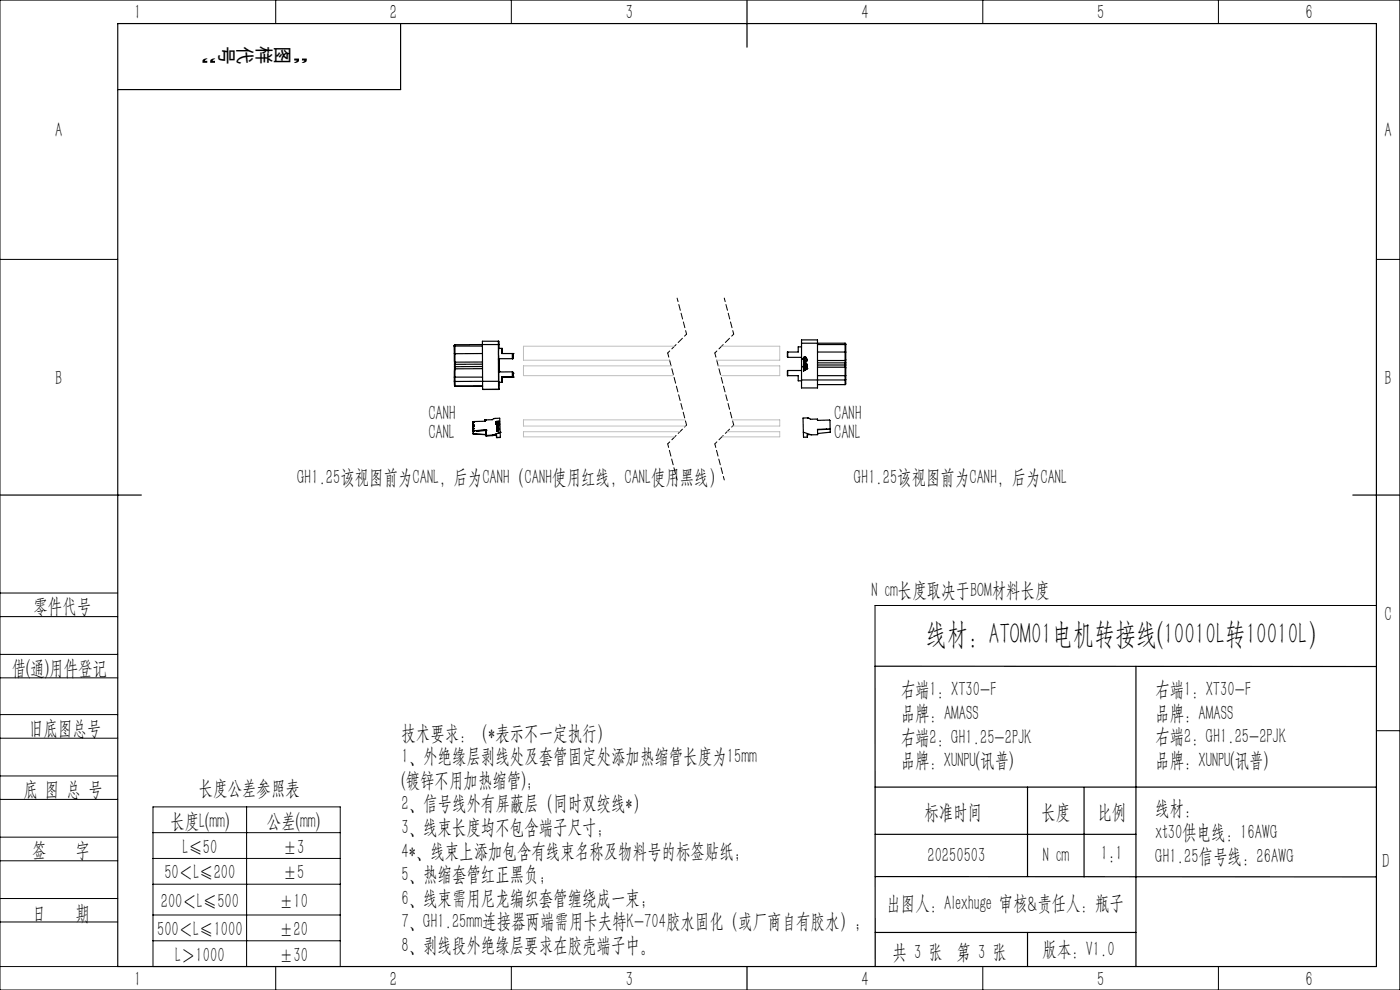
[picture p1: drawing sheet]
<svg xmlns="http://www.w3.org/2000/svg" width="297mm" height="210mm" viewBox="0 0 297 210" stroke-linecap="round" stroke-linejoin="round" font-family="sans-serif">
<g fill="none" stroke="#000" stroke-width=".21">
<path d="M0 0h297v210h-297zM58.5 0v5M108.5 0v5M208.5 0v5M258.5 0v5M0 55h25M292 55h5M0 138.8h25M0 125.8h25M0 130.8h25M292 128.4h-106.4v12.9M0 143.8h25"/>
<path d="M0 156.6h25M0 151.6h25M292 155h5M0 169.6h25M0 164.6h25M0 177.6h25M32.5 171.2h39.7v33.8h-39.7zM32.5 176.6h39.7M52.3 171.2v33.8M0 182.6h25M0 190.6h25M0 195.6h25"/>
<path d="M32.5 182.1h39.7M32.5 187.6h39.7M32.5 194.1h39.7M32.5 199.6h39.7M0 205h25M58.5 205v5M108.5 205v5M208.5 205v5M258.5 205v5"/>
</g>
<path d="M143.6 63.2l2 7.7M153.6 63.2l2 7.7M141.6 94.2l2 7.6M151.6 94.2l2 7.6" fill="none" stroke="#000" stroke-width=".21" stroke-dasharray="1.3 .6" stroke-dashoffset=".5"/>
<path d="M145.6 70.9l-4 4M155.6 70.9l-4 4M145.6 90.2l-4 4M155.6 90.2l-4 4" fill="none" stroke="#000" stroke-width=".21" stroke-dasharray="1.3 .6" stroke-dashoffset=".7"/>
<path d="M141.6 74.9l4 15.3M151.6 74.9l4 15.3" fill="none" stroke="#000" stroke-width=".21" stroke-dasharray="1.3 .6" stroke-dashoffset=".4"/>
<g fill="none" stroke="#000" stroke-width=".25">
<path d="M25 5h267v200h-267zM85 5v14h-60M158.5 0v10M96.3 73.4l.1 1.6M96.3 73.4h6M96.4 75v1.7M96.4 75h.1M96.4 78.4v1.6M96.4 77.8v.6M96.4 76.7v.6M96.4 77.8h.2M96.4 77.3h.2"/>
<path d="M96.4 76.7l.2 .1M96.4 77.3v.5M96.5 75l.1 1.8M96.5 73.1v1.9M96.5 73.1l-.2 .3M96.6 78.2l-.1 2.7M96.6 77.8v.4M96.6 76.8v.5M96.6 78.2l-.2 .2M96.6 77.3v.5M102.3 73.1h3.4M102.3 73.1l.1 7.8"/>
<path d="M102.3 73.1h-5.8M102.3 78.2h-5.7M102.3 76.8h-5.7M102.3 75h-5.8M102.3 77.7l-5.7 .1M102.3 77.2l-5.7 .1M105.7 73.1l.1 7.8M105.8 72.4l-.1 .7M105.8 72.4l.1 1.5M105.8 76.1v.7M105.8 76.1v2.8M105.8 72.4h-3.5v.7"/>
<path d="M105.8 76.1h.1M105.8 78.2h.1M105.8 77.2h.1M105.8 77.7h.1M105.8 78.9h.1M105.8 76.8h.1M105.8 77.7v.5M105.8 76.8v.4M105.8 78.2v.7M105.8 77.2v.5M105.8 76.1v1.1M105.8 77.7l.1 1.2"/>
<path d="M105.8 78.9v2.2h.7M105.8 76.1l.1 2.8M105.8 76.2h.1M105.9 78.8v.1M105.9 76.1v.1M105.9 78.8h.1M106.5 73.9h-.7v2.2h2.9M106.5 80v1.1M106.5 73.9v1.1h2.3M106.5 74.3v.7zM106.5 73.9v1.1M106.5 80h2.3"/>
<path d="M106.5 80h.1M108.7 75v1.1M108.7 76.1h.1M108.7 78.9v1.1h-2.2M108.7 78.9l.1 .1M108.7 78.9h-2.9M108.8 80h.1M108.8 80v-1v1M108.8 76l-.1 .1M108.8 75v1M108.8 79.2v.8M108.8 75h.1"/>
<path d="M108.8 79.2h.1M167.1 78.6v1.1M167.1 78.6l-.1 1.1h2.3v1.1h.7M167.1 74.7v1.1M167.1 78.6h2.9M167.1 75.8h2.9M170 72.8v-.7h3.4v10.2h-3.4v-1.7M170 73.6h-.7v1.1h-2.3l.1 1.1M170 72.8h9.3M170 72.8v7.8M170.4 77.8l.2 .2-.1-.2M170.4 77.8h.1"/>
<path d="M170.4 77.8l.2-.1-.1 .1M170.5 78h.2v.4l-.2-.1zM170.5 77.6v.1M170.5 77.5h.1M170.5 77.4v.1M170.5 77.4v-.2h.2v.2M170.5 77.6h.1M170.5 78.4h.1M170.5 78.4v.3l.2-.1M170.5 78.2h.2M170.5 78.4l.2 .1M170.5 77.4h.1"/>
<path d="M170.5 77.8h.1M170.5 77.4l.1 .1M170.5 78v.1M170.5 77.7h.1M170.5 76.3a.23 .23 0 0 1-.2-.2 .23 .23 0 0 1 .2-.2 .51 .51 0 0 1 .6 0 .51 .51 0 0 1 .1 .6l-.1 .2a.31 .31 0 0 1-.4 .3 .31 .31 0 0 1-.2-.5l.1 .1M170.5 76.3l.2 .3 .1-.1-.2-.6a.24 .24 0 0 1 .3 0 .24 .24 0 0 1 .1 .3l.1 .2-.2 .3M170.5 76.3h.1M170.6 76.6h.1M170.6 76.6v.1a.16 .16 0 0 0 .1 .2 .16 .16 0 0 0 .2-.2M170.6 78.5l.1 .1zM170.6 77.2h.1M170.6 77.5h.1"/>
<path d="M170.6 78h.1M170.6 77.6l-.1 .1M170.6 77.6h.1M170.6 77.6v.1M170.6 77.4v.1M170.6 77.7h.1M170.6 77.4h.1M170.6 77.5h-.1M170.7 78.6h.1M170.7 78.2h-.2v.1h.2M170.7 77.2l-.2 .2M170.7 78.1h.1"/>
<path d="M170.7 77.4h.1M170.9 76.7h.1M170.9 77.2h.3l-.3 .2zM170.9 78.1l.3 .1-.3 .1zM170.9 77.8h.3M170.9 77.4v.2M170.9 78v-.4h.3l-.1 .4M170.9 78h.2M170.9 77.6h.1M171 78h.1M171 78.2h.1zM171 77.4v.2"/>
<path d="M171 77.4h-.1M171 77.4l.2 .1M171 77.4l.1 .1M171 77.7v.1M171.1 77.8h-.2l.1 .2M171.1 78.2h.1M171.1 77.6h.1M171.1 77.7l-.2 .1M171.2 77.5v.1M173.4 79.7h6M173.4 73.1h6M173.4 74.7h6"/>
<path d="M173.4 77.4h6M173.4 77h6M173.4 77.9h5.9M173.4 76.5h5.9M179.3 77.9v3.7M179.3 72.8v3.7M179.3 72.8l.1 .3M179.3 76.5v1.4M179.3 77.9l.1 .1M179.4 74.7v1.6M179.4 78v1.7M179.4 77.4v.6"/>
<path d="M179.4 76.3v.7M179.4 73.1v1.6M179.4 77v.4M179.4 79.7v1.7l-.1 .2M179.4 76.3l-.1 .2M96.4 80.8v1l.2 .1h5.8h-5.8l-.1-1M96.4 80.8l.1 .1M96.4 80v.8M96.4 80h6M100.3 89.6h.1M100.3 90.1h.1M100.3 89.5l.1 1.9"/>
<path d="M100.3 89.5v.6M100.3 89.6l.1 .5M100.3 89.6l.1 1.8M100.4 90.1h.1M100.4 90.9h.1M100.4 90.4h.1M100.4 91.4h.1M100.4 90.4v1M100.4 90.9v.5M100.4 92l2.7 .2M100.4 91.4v.7M100.6 91.3l-.2 .1"/>
<path d="M102.4 80.9v1.7M102.4 80.9h3.4M102.4 80.9h-5.9M102.4 82.6h3.5M102.9 89.1h.1M102.9 89.1l.1 .3M103 89.1h.1M103 89.4l-2.7 .1M103 89.1v.3M103 89.1l1.4-.1a2.08 2.08 0 0 1 1.6-.3l.2 4.1M103 91.3h.1M103 91.3h-1.9"/>
<path d="M103.1 91.3h.1M103.1 92.4h.1M103.1 91.3v1.1M103.1 91.3l-2.7 .1M104.5 92.3h.1M104.5 92.4h.1M104.5 92.3l-1.4 .1M104.5 92.4h-1.4M104.6 92.3h.7M104.7 92.3h.6M104.7 92.3l-.2 .1M105.3 89.7l.1 .2 .2-.1 .1 .2"/>
<path d="M105.3 89.7l.1 .2 .2-.2-.4-.2 .1 .5M105.3 90h.1M105.3 89.7l.1 .3 .2-.2M105.3 89.7h.1M105.3 90h.5M105.3 92.8h.1M105.3 92.3v.5M105.4 90.5h.1M105.4 91.3h.1M105.4 90.5h.2M105.4 91.3v.1h.2M105.4 90.4v.1"/>
<path d="M105.4 90.4v.2l.2-.1M105.4 91.4h.1M105.4 90.4h.1M105.4 90.2h.1M105.4 90.2v.1l.1-.1M105.4 90.4h.2M105.4 91.3h.2M105.4 91.4h.2M105.5 91.3h-.1M105.5 90.8h-.1h.2M105.5 90.8h.1M105.5 90.2h.1"/>
<path d="M105.5 90.2l-.1-.1v.1M105.5 90.2l.1 .1M105.6 91.1h.1M105.6 91h.1M105.6 90.2h.1M105.6 90.2v.1M105.6 91v.1M105.6 91.4h.1M105.6 91.3h.1M105.6 90.8h.1M105.6 90.7h.1M105.6 90.5h.1"/>
<path d="M105.6 90.4h.1M105.6 90.7h-.2l.2 .1M105.6 90.7v.1M105.6 90.3h.1M105.6 90.1h.1M105.6 90.1v.1M105.6 90.1l-.1 .1M105.7 89.4v.6M105.7 90.9h-.3l.2 .3 .1-.1M105.7 91.1h.1M105.7 90.9h.1M105.7 89.4h.1"/>
<path d="M105.7 90.9v.2M105.7 89.4l.1 .1M105.7 89.4h-.3l.2 .2 .1-.2M105.7 90h.1M105.8 80.9v1.7M105.8 89.9h.1M105.8 89.5h.1M105.8 89.5v.4M105.8 82.6h.1M105.8 82.6h-3.4M105.8 89.9v.1M105.9 81.1v1.5"/>
<path d="M106.1 91.7h.1M106.1 91.7l-1.6 .6M106.2 92.8h-.9M106.5 80v.7v-.7M170.4 88.7l1-.1 .5 .3h1.5v.3l2.6-.1 .1 1.9-2.7 .1 .1 1.1h-1.4l-1.7-.5zM170.4 91.7l.1 1h.8l-.1-.5h.7M173.4 81.6h5.9M175.4 91l-1.9 .1M175.9 91l.2 .1v.6l-2.6 .3M179.4 80.5l-9.4 .1M0 105h30M287 105h10"/>
<path d="M241 141.3v63.7M292 141.4l-106.4-.1 .1 63.7M185.6 167h106.4M185.7 177h55.3M218 167v18.9M230 167v19M185.7 197.8h55.3M185.7 185.9l106.3 .1M218 197.8v7.2M158.5 205v5"/>
<circle cx="170.5" cy="76.1" r=".08"/>
</g>
<path d="M142.3 77.6h-31.2v2.1h31.8M143.1 73.4h-32v3h30.9M152.3 77.6h13.1v2.1h-12.5M153.1 73.4h12.3v3h-13.4M144.2 91.6h-33.1v1.1h32M145.3 89.1h-34.2v1.3h34.4M154.2 91.6h11.2v1.1h-12.3M155.3 89.1h10.1v1.3h-10" fill="none" stroke="#c0c0c0" stroke-width=".21"/>
<text font-size="6.3" x="196.4" y="136.6">线材：ATOM01电机转接线(10010L转10010L）</text>
<g font-size="4.4">
<text x="28.5" y="4.1">1</text>
<text x="82.7" y="4.1">2</text>
<text x="132.7" y="4.1">3</text>
<text x="182.7" y="4.1">4</text>
<text x="232.7" y="4.1">5</text>
<text x="277" y="4.1">6</text>
<text x="11.7" y="29.1">A</text>
<text x="293.7" y="29.1">A</text>
<text x="11.7" y="81.6">B</text>
<text x="293.7" y="81.6">B</text>
<text x="90.9" y="89">CANH</text>
<text x="177" y="89">CANH</text>
<text x="90.9" y="93">CANL</text>
<text x="177" y="93">CANL</text>
<text x="63" y="102.7">GH1.25该视图前为CANL，后为CANH（CANH使用红线，CANL使用黑线）</text>
<text x="181.2" y="102.7">GH1.25该视图前为CANH，后为CANL</text>
<text x="7.1" y="130.1">零件代号</text>
<text x="184.9" y="126.5">N cm长度取决于BOM材料长度</text>
<text x="293.7" y="131.6">C</text>
<text x="2.5" y="143.2">借(通)用件登记</text>
<text x="191.1" y="147.7">右端1：XT30-F</text>
<text x="245.1" y="147.7">右端1：XT30-F</text>
<text x="6.2" y="155.8">旧底图总号</text>
<text x="191.1" y="152.7">品牌: AMASS</text>
<text x="245.1" y="152.7">品牌: AMASS</text>
<text x="85.2" y="156.9">技术要求：（*表示不一定执行）</text>
<text x="85.2" y="161.9">1、外绝缘层剥线处及套管固定处添加热缩管长度为15mm</text>
<text x="191.1" y="157.7">右端2：GH1.25-2PJK</text>
<text x="245.1" y="157.7">右端2：GH1.25-2PJK</text>
<text x="85.2" y="166.9">(镀锌不用加热缩管)；</text>
<text x="191.1" y="162.7">品牌：XUNPU(讯普)</text>
<text x="245.1" y="162.7">品牌：XUNPU(讯普)</text>
<text x="5" y="168.9">底 图 总 号</text>
<text x="42.2" y="168.7">长度公差参照表</text>
<text x="85.2" y="171.9">2、信号线外有屏蔽层（同时双绞线*）</text>
<text x="196.1" y="173.8">标准时间</text>
<text x="221" y="173.8">长度</text>
<text x="232.8" y="173.8">比例</text>
<text x="245.1" y="173">线材：</text>
<text x="36.2" y="175.6">长度L(mm)</text>
<text x="56.6" y="175.6">公差(mm)</text>
<text x="85.2" y="176.9">3、线束长度均不包含端子尺寸；</text>
<text x="245.1" y="178">xt30供电线：16AWG</text>
<text x="6.8" y="181.9">签</text>
<text x="16" y="181.9">字</text>
<text x="38.7" y="181.1">L≤50</text>
<text x="60" y="181.1">±3</text>
<text x="85.2" y="181.9">4*、线束上添加包含有线束名称及物料号的标签贴纸；</text>
<text x="196.8" y="183">20250503</text>
<text x="221.2" y="182.8">N cm</text>
<text x="233.6" y="182.4">1:1</text>
<text x="245.1" y="183">GH1.25信号线：26AWG</text>
<text x="293.2" y="184.1">D</text>
<text x="34.9" y="186.5">50＜L≤200</text>
<text x="60" y="186.5">±5</text>
<text x="85.2" y="186.9">5、热缩套管红正黑负；</text>
<text x="85.2" y="191.9">6、线束需用尼龙编织套管缠绕成一束；</text>
<text x="6.8" y="195.2">日</text>
<text x="16" y="195.2">期</text>
<text x="34.1" y="192.5">200＜L≤500</text>
<text x="59.2" y="192.5">±10</text>
<text x="85.2" y="196.9">7、GH1.25mm连接器两端需用卡夫特K-704胶水固化（或厂商自有胶水）；</text>
<text x="188.1" y="192.9">出图人：Alexhuge 审核&amp;责任人：瓶子</text>
<text x="33.3" y="198.5">500＜L≤1000</text>
<text x="37.2" y="204">L＞1000</text>
<text x="59.2" y="198.5">±20</text>
<text x="59.2" y="204">±30</text>
<text x="85.2" y="201.9">8、剥线段外绝缘层要求在胶壳端子中。</text>
<text x="189.3" y="203.4">共 3 张 第 3 张</text>
<text x="221.2" y="202.8">版本：V1.0</text>
<text x="28.5" y="209.1">1</text>
<text x="82.7" y="209.1">2</text>
<text x="132.7" y="209.1">3</text>
<text x="182.7" y="209.1">4</text>
<text x="232.7" y="209.1">5</text>
<text x="277" y="209.1">6</text>
</g>
<g font-size="4.1">
<text x="46.1" y="10.4" transform="rotate(-180 46.1 10.4)">”</text>
<text x="46.6" y="9.8" transform="rotate(90 46.6 9.8)">号</text>
<text x="50.5" y="9.8" transform="rotate(90 50.5 9.8)">代</text>
<text x="54.5" y="9.8" transform="rotate(90 54.5 9.8)">样</text>
<text x="58.4" y="9.8" transform="rotate(90 58.4 9.8)">图</text>
<text x="65.5" y="10.4" transform="rotate(-180 65.5 10.4)">“</text>
</g>
</svg>
